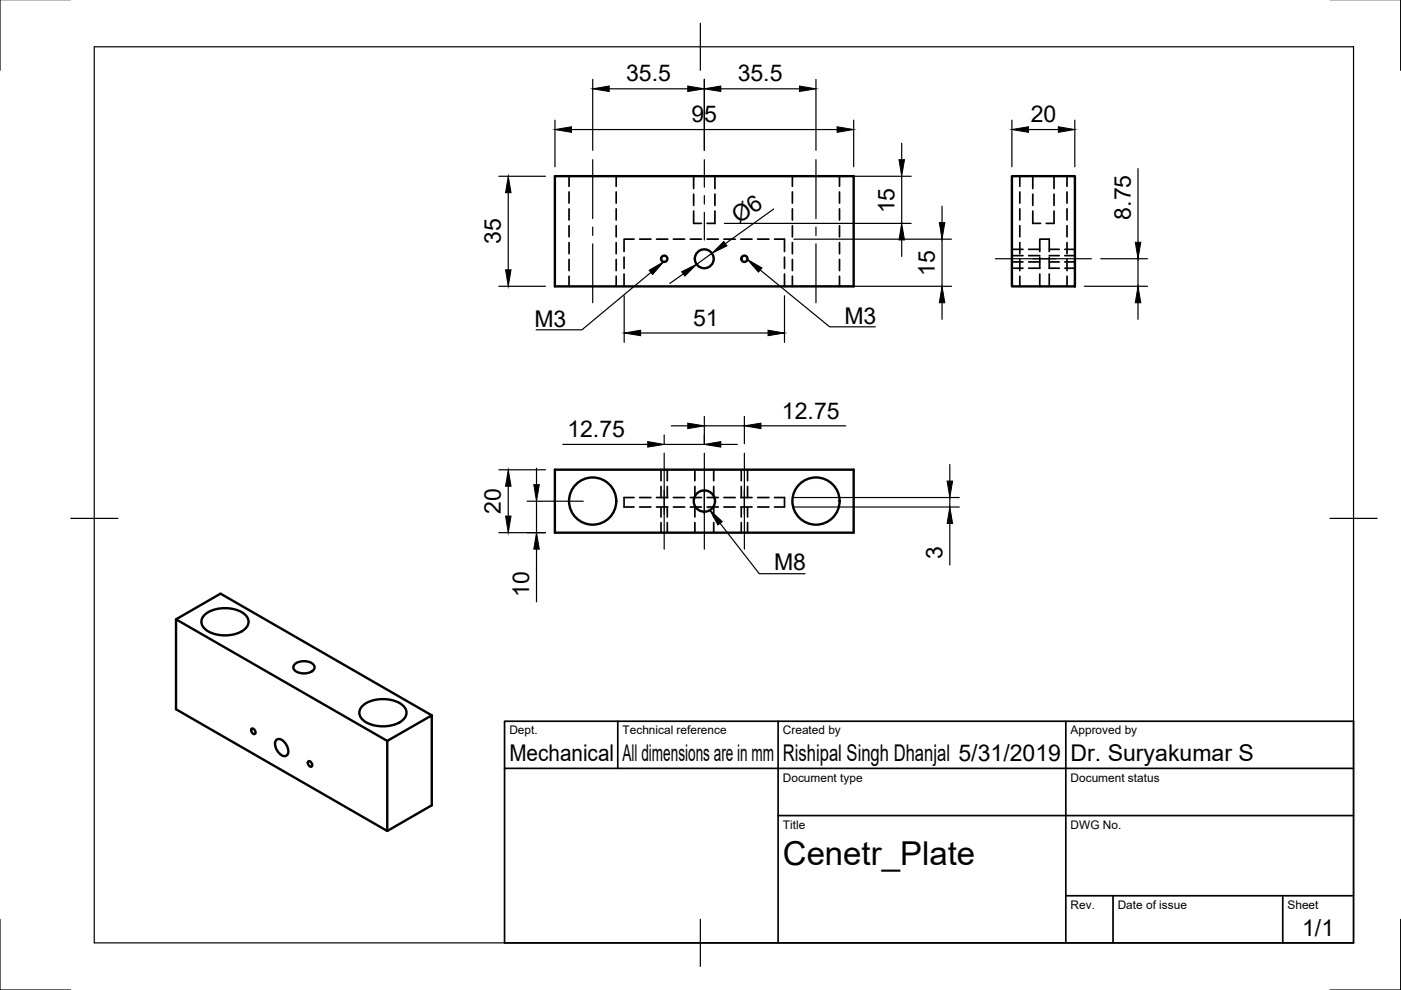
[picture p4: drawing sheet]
<svg xmlns="http://www.w3.org/2000/svg" width="297mm" height="210mm" viewBox="0 0 297 210" stroke-linecap="round" stroke-linejoin="round" font-family="sans-serif">
<!-- layer: Hidden -->
<g fill="none" stroke="#000" stroke-width=".36">
<path d="M120.6 37.4v2.1M130.6 37.4v2.1M147.1 37.4v2.6M151.6 37.4v2.6M168 37.4v2.1M178 37.4v2.1M216.2 37.4v2.1M219 37.4v2.6M223.5 37.4v2.6M226.2 37.4v2.1M120.6 40.7v2.4M120.6 44.3v2.3"/>
<path d="M120.6 47.9v2.3M120.6 51.4v2.4M120.6 55v2.4M120.6 58.6v2.1M130.6 40.7v2.4M130.6 44.3v2.3M130.6 47.9v2.3M130.6 51.4v2.4M130.6 55v2.4M130.6 58.6v2.1M132.3 54.5v2.4M132.3 58.1v2.6"/>
<path d="M134.4 50.7h-2.1v2.6M135.6 50.7h2.4M139.2 50.7h2.4M142.8 50.7h2.4M146.3 50.7h2.4M147.1 44.7v2.7h1.6M147.1 41.2v2.4M149.9 50.7h2.4M151.6 44.7v2.7h-1.7M151.6 41.2v2.4M153.5 50.7h2.4M157.1 50.7h2.3"/>
<path d="M160.6 50.7h2.4M164.2 50.7h2.1v2.6M166.3 54.5v2.4M166.3 58.1v2.6M168 40.7v2.4M168 44.3v2.3M168 47.9v2.3M168 51.4v2.4M168 55v2.4M168 58.6v2.1M178 40.7v2.4M178 44.3v2.3"/>
<path d="M178 47.9v2.3M178 51.4v2.4M178 55v2.4M178 58.6v2.1M214.5 55.5h2.4M214.5 54.2h2.4M214.5 56.9h2.4M214.5 52.9h2.4M216.2 40.7v2.4M216.2 44.3v2.3M216.2 47.9v2.3M216.2 51.4v2.4"/>
<path d="M216.2 55v2.4M216.2 58.6v2.1M218.1 55.5h2.4M218.1 54.2h2.4M218.1 56.9h2.4M218.1 52.9h2.4M219 44.7v2.7h1.6M219 41.2v2.4M220.5 53.3v-2.6h2v2.6M220.5 54.5v2.4M220.5 58.1v2.6M222.5 54.5v2.4"/>
<path d="M222.5 58.1v2.6M222.5 55.5h2.1M222.5 54.2h2.1M222.5 56.9h2.1M222.5 52.9h2.1M223.5 44.7v2.7h-1.7M223.5 41.2v2.4M225.8 55.5h2.1M225.8 54.2h2.1M225.8 56.9h2.1M225.8 52.9h2.1M226.2 40.7v2.4"/>
<path d="M226.2 44.3v2.3M226.2 47.9v2.3M226.2 51.4v2.4M226.2 55v2.4M226.2 58.6v2.1M140.1 99.6v2.3M141.5 99.6v2.3M147.3 99.6v2.3M151.3 99.6v2.3M157.2 99.6v2.3M158.5 99.6v2.3M134.4 105.5h-2.1v2h2.1"/>
<path d="M135.6 107.5h2.4M135.6 105.5h2.4M139.2 107.5h2.4M139.2 105.5h2.4M140.1 103.1v2.4M140.1 107.5v2.1M140.1 110.8v2.1M141.5 103.1v2.4M141.5 107.5v2.1M141.5 110.8v2.1M142.8 107.5h2.4M142.8 105.5h2.4"/>
<path d="M146.3 107.5h2.4M146.3 105.5h2.4M147.3 103.1v2.4M147.3 107.5v2.1M147.3 110.8v2.1M149.9 107.5h2.4M149.9 105.5h2.4M151.3 103.1v2.4M151.3 107.5v2.1M151.3 110.8v2.1M153.5 107.5h2.4M153.5 105.5h2.4"/>
<path d="M157.1 107.5h2.3M157.1 105.5h2.3M157.2 103.1v2.4M157.2 107.5v2.1M157.2 110.8v2.1M158.5 103.1v2.4M158.5 107.5v2.1M158.5 110.8v2.1M160.6 107.5h2.4M160.6 105.5h2.4M164.2 105.5h2.1v2h-2.1"/>
</g>
<!-- layer: Visible -->
<g fill="none" stroke="#000" stroke-width=".51">
<path d="M117.6 37.4h63.4v23.3h-63.4zM214.5 37.4h13.4v23.3h-13.4zM117.6 99.6h63.4v13.3h-63.4zM37.3 131.3l44.8 25.8M43.5 130.2a7.4 7.4 0 0 1 8.4 0 2.07 2.07 0 0 1 .8 2.1 2.07 2.07 0 0 1-1.5 1.6 7.5 7.5 0 0 1-7.7-.5 1.94 1.94 0 0 1 0-3.2zM53.3 154.5a.67 .67 0 0 1 .7 .4 .67 .67 0 0 1-.1 .8l-.5-.5zM58.6 156.9a1.62 1.62 0 0 1 2.1 1 1.63 1.63 0 0 1-.1 2.4 2.49 2.49 0 0 1-2-3.4zM62.5 140.8a3.1 3.1 0 0 1 4.1 .4 1.41 1.41 0 0 1-1.6 1.5 2.7 2.7 0 0 1-2.7-.9v-.6zM77 149.5a7.4 7.4 0 0 1 8.4 0 2.07 2.07 0 0 1 .8 2 2.07 2.07 0 0 1-1.5 1.7 7.5 7.5 0 0 1-7.7-.5 1.94 1.94 0 0 1 0-3.2zM91.5 151.7l-44.7-25.8-9.5 5.4v19.1l44.8 25.8 9.4-5.5v-19l-9.4 5.4v19.1M65.3 161.5a.67 .67 0 0 1 .8 .3 .67 .67 0 0 1-.1 .8l-.6-.4z"/>
<circle cx="140.8" cy="54.9" r=".67"/>
<circle cx="149.3" cy="54.9" r="2"/>
<circle cx="157.8" cy="54.9" r=".67"/>
<circle cx="125.7" cy="106.2" r="5"/>
<circle cx="149.3" cy="106.2" r="2.25"/>
<circle cx="173" cy="106.2" r="5"/>
</g>
<!-- layer: Border -->
<path d="M0 -.1v15M297 -.1v15M20 9.9h267v190h-267zM148.5 4.9v10M15 109.9h10M282 109.9h10M0 194.9v15h15M148.5 194.9v10M297 194.9v15h-15" fill="none" stroke="#000" stroke-width=".25"/>
<!-- layer: TitleBlock -->
<path d="M107 152.9h180v47h-180zM131 152.9v10M165 152.9v47M226 152.9v47M107 162.9h180M165 172.9h122M226 189.9h61M236 189.9v10M272 189.9v10" fill="none" stroke="#000" stroke-width=".36"/>
<!-- layer: Dimensions -->
<g fill="none" stroke="#000" stroke-width=".25">
<path d="M125.7 16.8v15.1M129.2 18.8h16.6M149.3 16.8v15.1M152.8 18.8h16.7M173 16.8v15.1M105.8 37.4h9.9M117.7 25.5v9.9M121.2 27.5h56.3M153.6 37.4h39.6M181 25.5v9.9M191.2 30.4v3.5M191.2 37.4v10"/>
<path d="M214.5 25.5v9.9M218.1 27.5h6.3M227.9 25.5v9.9M241.3 35.7v15.7M107.8 40.9v16.3M144.9 58.1l-2.9 2M151 53.7l-3.3 2.3M153.6 47.4h39.6M164 44.3l-10.2 7.4M168.3 50.7h33.4M191.2 50.9v3.5M199.7 43.7v3.5"/>
<path d="M199.7 50.7v10M233.4 54.9h9.9M241.3 54.9v5.8M105.8 60.7h9.9M132.3 62.7v9.9M135.8 70.6h27M166.3 62.7v9.9M168.3 60.7h33.4M199.7 64.2v3.5M229.9 60.7h13.4M241.3 64.2v3.5M105.8 99.6h9.9"/>
<path d="M113.7 99.3v3.5M119.3 94.2h18M140.8 92.2v1.9M140.8 94.2h8.5M142.3 90.3h3.5M149.3 88.3v5.8M149.3 90.3h8.5M152.8 94.2h3.5M157.8 88.3v5.8M161.3 90.3h18M201.4 98.5v3.5M105.8 112.9h9.9"/>
<path d="M107.8 103.1v6.3M111.8 106.3h11.9M113.7 106.3v6.6M113.7 116.4v11.2M168.3 105.5h35.1M168.3 107.5h35.1M201.4 105.5v2M201.4 111v8.8"/>
</g>
<g fill="#000" stroke="#000" stroke-width=".21">
<path d="M125.7 18.8l3.5-.6v1.2zM145.8 18.2l3.5 .6-3.5 .6zM149.3 18.8l3.5-.6v1.2zM169.5 18.2l3.5 .6-3.5 .6zM117.7 27.5l3.5-.6v1.2zM177.5 26.9l3.5 .6-3.5 .6zM190.6 33.9h1.2l-.6 3.5zM214.5 27.5l3.6-.6v1.2zM224.4 26.9l3.5 .6-3.5 .6zM107.8 37.4l.6 3.5h-1.2zM107.2 57.2h1.2l-.6 3.5zM144.5 57.6l3.2-1.6-2.5 2.5z"/>
<path d="M153.5 51.2l.6 .9-3.1 1.6zM191.2 47.4l.6 3.5h-1.2zM199.2 47.2h1.1l-.6 3.5zM240.7 51.4h1.2l-.6 3.5zM132.3 70.6l3.5-.6v1.2zM162.8 70l3.5 .6-3.5 .6zM199.7 60.7l.6 3.5h-1.1zM241.3 60.7l.6 3.5h-1.2zM137.3 93.6l3.5 .6-3.5 .6zM145.8 89.7l3.5 .6-3.5 .6zM149.3 94.2l3.5-.6v1.2zM157.8 90.3l3.5-.6v1.2z"/>
<path d="M107.8 99.6l.6 3.5h-1.2zM107.2 109.4h1.2l-.6 3.5zM113.2 102.8h1.1l-.6 3.5zM113.7 112.9l.6 3.5h-1.1zM200.8 102h1.2l-.6 3.5zM201.4 107.5l.6 3.5h-1.2z"/>
</g>
<!-- layer: Center Lines -->
<g fill="none" stroke="#000" stroke-width=".25">
<path d="M125.7 33.9v12.4M149.3 33.9v5.8M173 33.9v12.4M125.7 48.1v1.8M125.7 51.7v12.5M149.3 41.5v1.8M149.3 45v5.9M173 48.1v1.8M173 51.7v12.5M211.1 54.9h20.3M140.8 96.1v20.3M149.3 96.1v20.3"/>
<path d="M157.8 96.1v20.3"/>
</g>
<!-- layer: Annotations -->
<path d="M137.6 57.3l3.1-1.8-2.3 2.7zM158.5 55l3 1.8-.7 .9zM150.5 108.2l2.6 2.4-.9 .7z" fill="#000" stroke="#000" stroke-width=".21"/>
<path d="M138 57.8l-14.6 12.1h-9.7M161.2 57.2l14.7 12.1h9.7M152.7 110.9l8.3 10.7h9.7" fill="none" stroke="#000" stroke-width=".25"/>
<text font-size="7" x="166" y="183.4">Cenetr_Plate</text>
<g font-size="4.9">
<text x="132.7" y="17.3">35.5</text>
<text x="156.4" y="17.3">35.5</text>
<text x="146.6" y="25.9">95</text>
<text x="218.5" y="25.9">20</text>
<text x="156.7" y="47.5" transform="rotate(-36 156.7 47.5)">Ø6</text>
<text x="189.6" y="45.2" transform="rotate(-90 189.6 45.2)">15</text>
<text x="239.7" y="46.6" transform="rotate(-90 239.7 46.6)">8.75</text>
<text x="106.2" y="51.8" transform="rotate(-90 106.2 51.8)">35</text>
<text x="198.2" y="58.6" transform="rotate(-90 198.2 58.6)">15</text>
<text x="113.3" y="69.2">M3</text>
<text x="147" y="69">51</text>
<text x="179" y="68.6">M3</text>
<text x="165.8" y="88.7">12.75</text>
<text x="120.3" y="92.7">12.75</text>
<text x="106.2" y="108.9" transform="rotate(-90 106.2 108.9)">20</text>
<text x="199.8" y="118.5" transform="rotate(-90 199.8 118.5)">3</text>
<text x="164.1" y="120.9">M8</text>
<text x="112.2" y="126.6" transform="rotate(-90 112.2 126.6)">10</text>
<text x="108" y="161.4">Mechanical</text>
<text x="132" y="161.4">All dimensions are in mm</text>
<text x="166" y="161.4">Rishipal Singh Dhanjal 5/31/2019</text>
<text x="227" y="161.4">Dr. Suryakumar S</text>
<text x="276.1" y="198.6">1/1</text>
</g>
<g font-size="2.5">
<text x="108" y="155.7">Dept.</text>
<text x="132" y="155.7">Technical reference</text>
<text x="166" y="155.7">Created by</text>
<text x="227" y="155.7">Approved by</text>
<text x="166" y="165.7">Document type</text>
<text x="227" y="165.7">Document status</text>
<text x="166" y="175.7">Title</text>
<text x="227" y="175.7">DWG No.</text>
<text x="227" y="192.7">Rev.</text>
<text x="237" y="192.7">Date of issue</text>
<text x="273" y="192.7">Sheet</text>
</g>
</svg>
